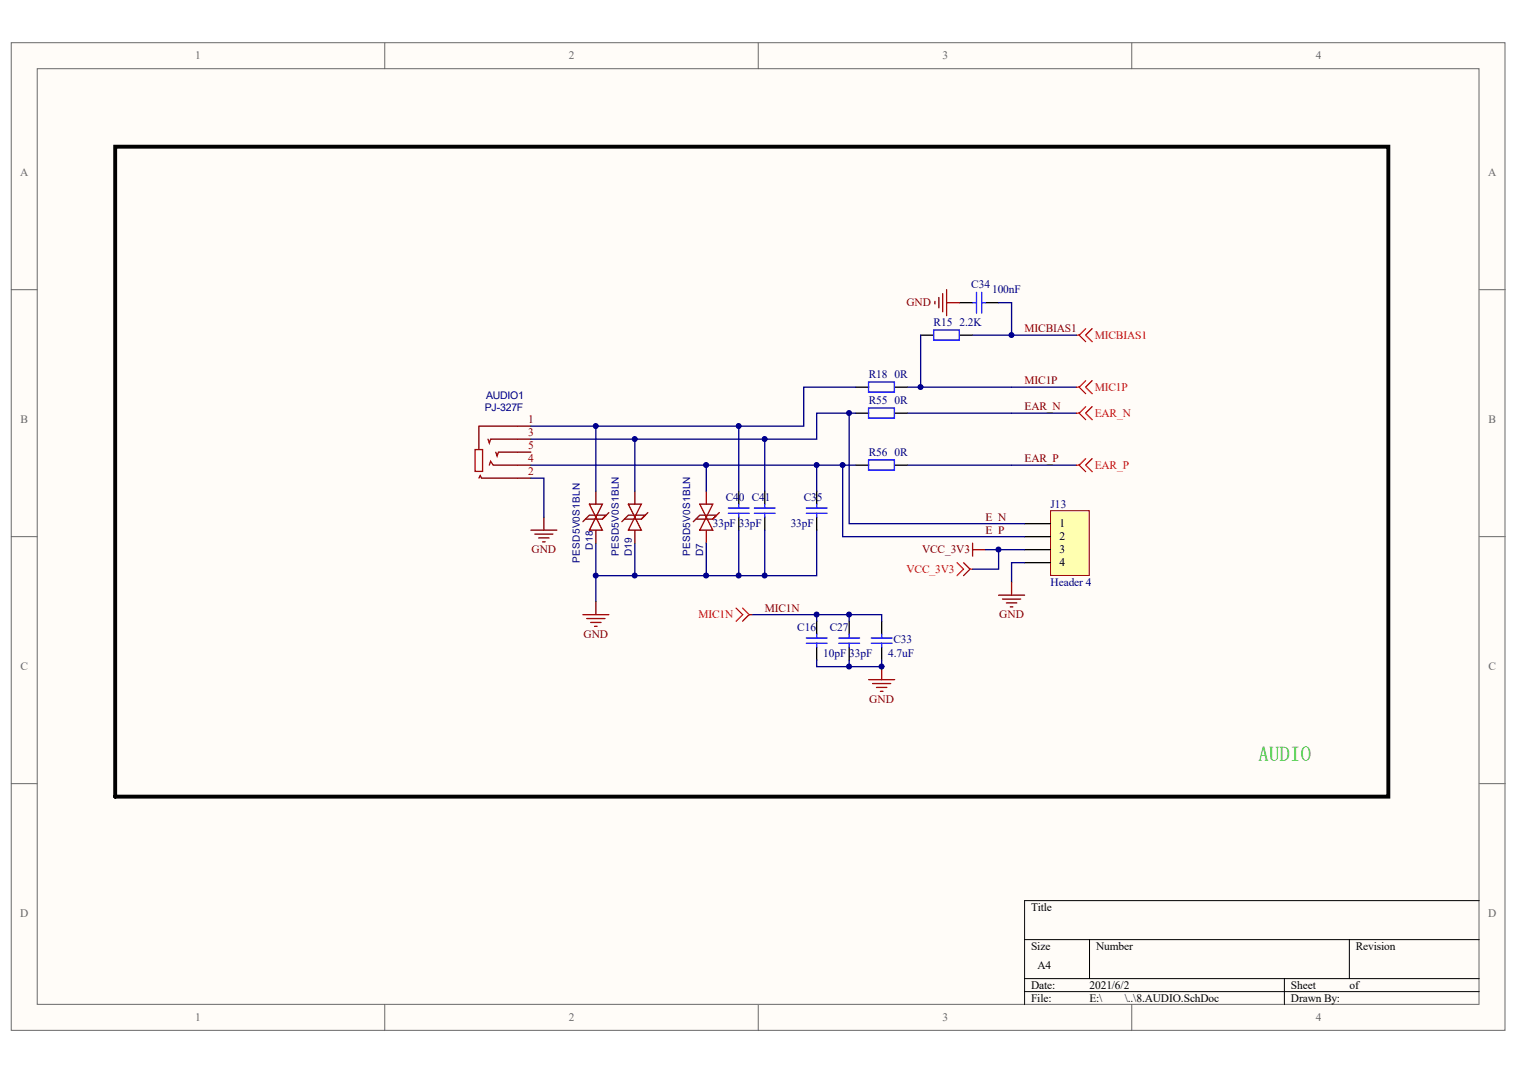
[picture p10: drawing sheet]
<svg xmlns="http://www.w3.org/2000/svg" width="297mm" height="210mm" viewBox="0 0 297 210" stroke-linecap="round" stroke-linejoin="round" font-family="sans-serif">
<g fill="#fffcf8" stroke="#696969" stroke-width=".2">
<path d="M2.2 8.3h291.9v192.9h-291.9z"/>
<path d="M7.3 13.4h281.7v182.7h-281.7z"/>
</g>
<path d="M75.2 8.3v5.1M148.2 8.3v5.1M221.2 8.3v5.1M2.2 56.6h5.1M289.1 56.6h5.1M2.2 104.8h5.1M289.1 104.8h5.1M2.2 153h5.1M289.1 153h5.1M75.2 196.2v5M148.2 196.2v5M221.2 196.2v5" fill="none" stroke="#696969" stroke-width=".2"/>
<path d="M289.1 175.9h-88.9v20.3M200.2 183.5h88.9M200.2 191.1h88.9M200.2 193.6h88.9M212.9 183.5v7.6M251 191.1v5.1M263.7 183.5v7.6" fill="none" stroke="#000" stroke-width=".2"/>
<g fill="none" stroke="#000080" stroke-width=".25">
<path d="M195.1 59.1h2.6v6.3M167.2 75.6h-10.1v7.6h-53.4M177.4 75.6h33M179.9 65.4v10.2M190.1 65.4h20.3M103.7 93.4h2.6v7.6M116.4 83.2v12.7M124.1 85.8v10.1M138 90.8v5.1M144.4 83.2v12.7M149.4 85.8v10.1M159.6 90.8v5.1"/>
<path d="M167.2 80.7h-7.6v5.1h-55.9M177.4 80.7h33M177.4 90.8h33M116.4 112.4v5.1M124.1 106.1v6.3M138 106.1v6.3M144.4 103.5v8.9M149.4 103.5v8.9M159.6 103.5v8.9h-43.2v-6.3"/>
</g>
<g fill="none" stroke="#800000" stroke-width=".25">
<path d="M182.7 58.8v.6M183.5 58.1v2M184.2 57.3v3.6M185 56.6v5M185 59.1h2.5M103.7 103.5h5.1M104.5 104.3h3.6M105.3 105h2M106 105.8h.5M106.3 101v2.5M116.4 117.5v2.5M113.9 120h5.1"/>
<path d="M114.7 120.8h3.5M115.4 121.5h2.1M116.2 122.3h.5"/>
</g>
<g fill="none" stroke="#000" stroke-width=".25">
<path d="M187.5 59.1h2.6M192.6 59.1h2.5M167.2 75.6h2.6M174.8 75.6h2.6M179.9 65.4h2.6M187.5 65.4h2.6M144.4 95.9v2.5M149.4 95.9v2.5M159.6 95.9v2.5M167.2 80.7h2.6M167.2 90.8h2.6M174.8 80.7h2.6"/>
<path d="M174.8 90.8h2.6M144.4 101v2.5M149.4 101v2.5M159.6 101v2.5"/>
</g>
<g fill="none" stroke="#00f" stroke-width=".25">
<path d="M190.1 59.1h.7M190.8 57.1v4M191.8 57.1v4M191.8 59.1h.8M169.7 79.7h5.1v1.9h-5.1zM169.7 74.6h5.1v2h-5.1zM182.5 64.4h5v2h-5zM142.3 99.2h4.1M144.4 98.4v.8M147.4 99.2h4.1M149.4 98.4v.8M157.6 99.2h4"/>
<path d="M159.6 98.4v.8M169.7 89.8h5.1v2h-5.1zM142.3 100.2h4.1M144.4 100.2v.8M147.4 100.2h4.1M149.4 100.2v.8M157.6 100.2h4M159.6 100.2v.8"/>
</g>
<path d="M22.5 28.6h248.8v127h-248.8z" fill="none" stroke="#000" stroke-width=".76"/>
<g fill="none" stroke="#800" stroke-width=".25">
<path d="M92.8 87.8h1.5v4.2h-1.5zM93.6 93.4l.2-.5 .3 .5h9.6M95.4 85.8l.2 .7 .3-.7h7.8M95.6 90.8l.3-.7 .5 .7h7.3M96.9 88.3l.2 .8 .3-.8h6.3M103.7 83.2h-10.1v4.6M115.2 98.4h2.5l-1.3 2.6zM116.4 95.9v2.5M122.8 98.4h2.5l-1.2 2.6zM124.1 95.9v2.5M136.8 98.4h2.5l-1.3 2.6zM138 95.9v2.5"/>
<path d="M116.4 101l1.3 2.5h-2.5zM116.4 103.5v2.6M117.7 101.4l.8-.8-.8 .8h-3.3l-.5 .5M119 100.1l-.5 .5h-3.3l-.8 .8M124.1 101l1.2 2.5h-2.5zM124.1 103.5v2.6M125.3 101.4l.8-.8-.8 .8h-3.3l-.5 .5M126.6 100.1l-.5 .5h-3.3l-.8 .8M138 101l1.3 2.5h-2.5zM138 103.5v2.6M139.3 101.4l.8-.8-.8 .8h-3.3l-.5 .5M140.6 100.1l-.5 .5h-3.3l-.8 .8"/>
</g>
<path d="M210.4 75.6h.5M210.4 65.4h.5M210.9 75.6l1.3 1.3M210.9 65.4l1.3 1.3M212.2 74.3l-1.3 1.3M212.2 64.2l-1.3 1.2M213.4 74.3l-1.2 1.3 1.2 1.3M213.4 64.2l-1.2 1.2 1.2 1.3" fill="none" stroke="#f00" stroke-width=".25"/>
<path d="M205.3 99.7h7.6v12.7h-7.6z" fill="#ffffb0" stroke="#800000" stroke-width=".2"/>
<path d="M200.2 102.2h5.1M200.2 104.8h5.1M200.2 107.3h5.1M200.2 109.9h5.1M159.6 121.3v2.5M159.6 126.4v2.5M165.9 121.3v2.5M165.9 126.4v2.5M172.3 121.3v2.5M172.3 126.4v2.5" fill="none" stroke="#000" stroke-width=".25"/>
<path d="M103.7 90.8h63.5M164.7 90.8v14h35.5M165.9 80.7v21.5h34.3M192.6 107.3h7.6M195.1 107.3v3.8h-5M200.2 109.9h-2.5v3.8M146.9 120h25.4v1.3M159.6 128.9v1.3h12.7v-1.3M159.6 120v1.3M165.9 120v1.3M165.9 128.9v1.3" fill="none" stroke="#000080" stroke-width=".25"/>
<path d="M190.1 106.1v2.5M190.1 107.3h2.5M195.1 116.2h5.1M195.9 117h3.6M196.7 117.7h2M197.4 118.5h.5M197.7 113.7v2.5M169.8 132.7h5M170.5 133.5h3.6M171.3 134.2h2M172 135h.5M172.3 130.2v2.5" fill="none" stroke="#800000" stroke-width=".25"/>
<g fill="none" stroke="#f00" stroke-width=".25">
<path d="M212.2 79.4l-1.3 1.3M213.4 79.4l-1.2 1.3 1.2 1.2M210.4 90.8h.5M210.4 80.7h.5M210.9 90.8l1.3 1.3M210.9 80.7l1.3 1.2M212.2 89.6l-1.3 1.2M213.4 89.6l-1.2 1.2 1.2 1.3M143.9 118.7l1.2 1.3-1.2 1.3M145.1 118.7l1.3 1.3M187 109.9l1.3 1.2-1.3 1.3M188.3 109.9l1.3 1.2"/>
<path d="M189.6 111.1l-1.3 1.3M189.6 111.1h.5M146.4 120l-1.3 1.3M146.4 120h.5"/>
</g>
<path d="M157.6 124.6h4M157.6 125.6h4M159.6 123.8v.8M159.6 125.6v.8M163.9 124.6h4.1M163.9 125.6h4.1M165.9 123.8v.8M165.9 125.6v.8M170.3 124.6h4M170.3 125.6h4M172.3 123.8v.8M172.3 125.6v.8" fill="none" stroke="#00f" stroke-width=".25"/>
<g fill="#000080" stroke="#000080" stroke-width=".2">
<circle cx="116.4" cy="112.4" r=".48"/>
<circle cx="116.4" cy="83.2" r=".48"/>
<circle cx="124" cy="112.4" r=".48"/>
<circle cx="124" cy="85.7" r=".48"/>
<circle cx="138" cy="112.4" r=".49"/>
<circle cx="138" cy="90.8" r=".49"/>
<circle cx="144.3" cy="112.4" r=".48"/>
<circle cx="144.3" cy="83.2" r=".48"/>
<circle cx="149.4" cy="112.4" r=".48"/>
<circle cx="149.4" cy="85.7" r=".48"/>
<circle cx="159.6" cy="120" r=".48"/>
<circle cx="159.6" cy="90.8" r=".48"/>
<circle cx="164.7" cy="90.8" r=".48"/>
<circle cx="165.9" cy="130.1" r=".48"/>
<circle cx="165.9" cy="120" r=".48"/>
<circle cx="165.9" cy="80.6" r=".48"/>
<circle cx="172.3" cy="130.1" r=".48"/>
<circle cx="179.9" cy="75.6" r=".48"/>
<circle cx="195.1" cy="107.3" r=".48"/>
<circle cx="197.7" cy="65.4" r=".48"/>
</g>
<text font-size="4" fill="#00bf00" x="245.9" y="148.6">AUDIO</text>
<g font-size="2.2" fill="#696969">
<text x="38.2" y="11.6">1</text>
<text x="111.2" y="11.6">2</text>
<text x="184.2" y="11.6">3</text>
<text x="257.1" y="11.6">4</text>
<text x="3.9" y="34.4">A</text>
<text x="290.8" y="34.4">A</text>
<text x="4" y="82.7">B</text>
<text x="290.9" y="82.7">B</text>
<text x="4" y="130.9">C</text>
<text x="290.9" y="130.9">C</text>
<text x="3.9" y="179.1">D</text>
<text x="290.8" y="179.1">D</text>
<text x="38.2" y="199.4">1</text>
<text x="111.2" y="199.4">2</text>
<text x="184.2" y="199.4">3</text>
<text x="257.1" y="199.4">4</text>
</g>
<g font-size="2.2" fill="#800000">
<text x="177.1" y="59.8">GND</text>
<text x="200.2" y="64.9">MICBIAS1</text>
<text x="200.2" y="75.1">MIC1P</text>
<text x="200.2" y="80.1">EAR_N</text>
<text x="200.2" y="90.3">EAR_P</text>
<text x="192.6" y="101.7">E_N</text>
<text x="192.6" y="104.2">E_P</text>
<text x="103.9" y="108">GND</text>
<text x="180.2" y="108">VCC_3V3</text>
<text x="149.4" y="119.5">MIC1N</text>
<text x="114" y="124.5">GND</text>
<text x="195.3" y="120.7">GND</text>
<text x="169.9" y="137.2">GND</text>
</g>
<g font-size="2.2" fill="#000080">
<text x="189.8" y="56.3">C34</text>
<text x="193.9" y="57.3">100nF</text>
<text x="182.5" y="63.6">R15</text>
<text x="187.5" y="63.6">2.2K</text>
<text x="169.8" y="73.8">R18</text>
<text x="174.8" y="73.8">0R</text>
<text x="169.8" y="78.9">R55</text>
<text x="174.8" y="78.9">0R</text>
<text x="169.8" y="89">R56</text>
<text x="174.8" y="89">0R</text>
<text x="141.8" y="97.9">C40 C41</text>
<text x="157.1" y="97.9">C35</text>
<text x="205.3" y="99.2">J13</text>
<text x="139.3" y="103">33pF</text>
<text x="144.4" y="103">33pF</text>
<text x="154.5" y="103">33pF</text>
<text x="205.3" y="114.4">Header 4</text>
<text x="155.8" y="123.3">C16</text>
<text x="162.1" y="123.3">C27</text>
<text x="174.6" y="125.6">C33</text>
<text x="160.9" y="128.4">10pF 33pF</text>
<text x="173.6" y="128.4">4.7uF</text>
</g>
<g font-size="2.2" fill="#f00">
<text x="213.9" y="66.2">MICBIAS1</text>
<text x="213.9" y="76.3">MIC1P</text>
<text x="213.9" y="81.4">EAR_N</text>
<text x="213.9" y="91.5">EAR_P</text>
<text x="177.1" y="111.9">VCC_3V3</text>
<text x="136.5" y="120.7">MIC1N</text>
</g>
<g font-size="2.2" fill="#800">
<text x="103.2" y="82.7">1</text>
<text x="103.2" y="85.2">3</text>
<text x="103.2" y="87.7">5</text>
<text x="103.2" y="92.8">2</text>
<text x="103.2" y="90.3">4</text>
</g>
<g font-size="2.2">
<text x="207.1" y="103">1</text>
<text x="207.1" y="105.5">2</text>
<text x="207.1" y="108">3</text>
<text x="207.1" y="110.6">4</text>
<text x="201.5" y="177.8">Title</text>
<text x="201.5" y="185.5">Size</text>
<text x="214.2" y="185.5">Number</text>
<text x="265" y="185.5">Revision</text>
<text x="202.8" y="189.3">A4</text>
<text x="201.5" y="193.1">Date:</text>
<text x="201.5" y="195.6">File:</text>
<text x="212.9" y="193.1">2021/6/2</text>
<text x="212.9" y="195.6">E:\</text>
<text x="219.8" y="195.6">\..\8.AUDIO.SchDoc</text>
<text x="252.3" y="193.1">Sheet</text>
<text x="252.3" y="195.6">Drawn By:</text>
<text x="263.7" y="193.1">of</text>
</g>
<g font-size="2.1" fill="#000080">
<text x="95" y="78">AUDIO1</text>
<text x="94.7" y="80.3">PJ-327F</text>
</g>
<g font-size="2" fill="#000080">
<text x="115.8" y="107.3" transform="rotate(-90 115.8 107.3)">D18</text>
<text x="113.3" y="109.9" transform="rotate(-90 113.3 109.9)">PESD5V0S1BLN</text>
<text x="120.9" y="108.6" transform="rotate(-90 120.9 108.6)">PESD5V0S1BLN</text>
<text x="123.5" y="108.6" transform="rotate(-90 123.5 108.6)">D19</text>
<text x="134.9" y="108.6" transform="rotate(-90 134.9 108.6)">PESD5V0S1BLN</text>
<text x="137.4" y="108.6" transform="rotate(-90 137.4 108.6)">D7</text>
</g>
</svg>
